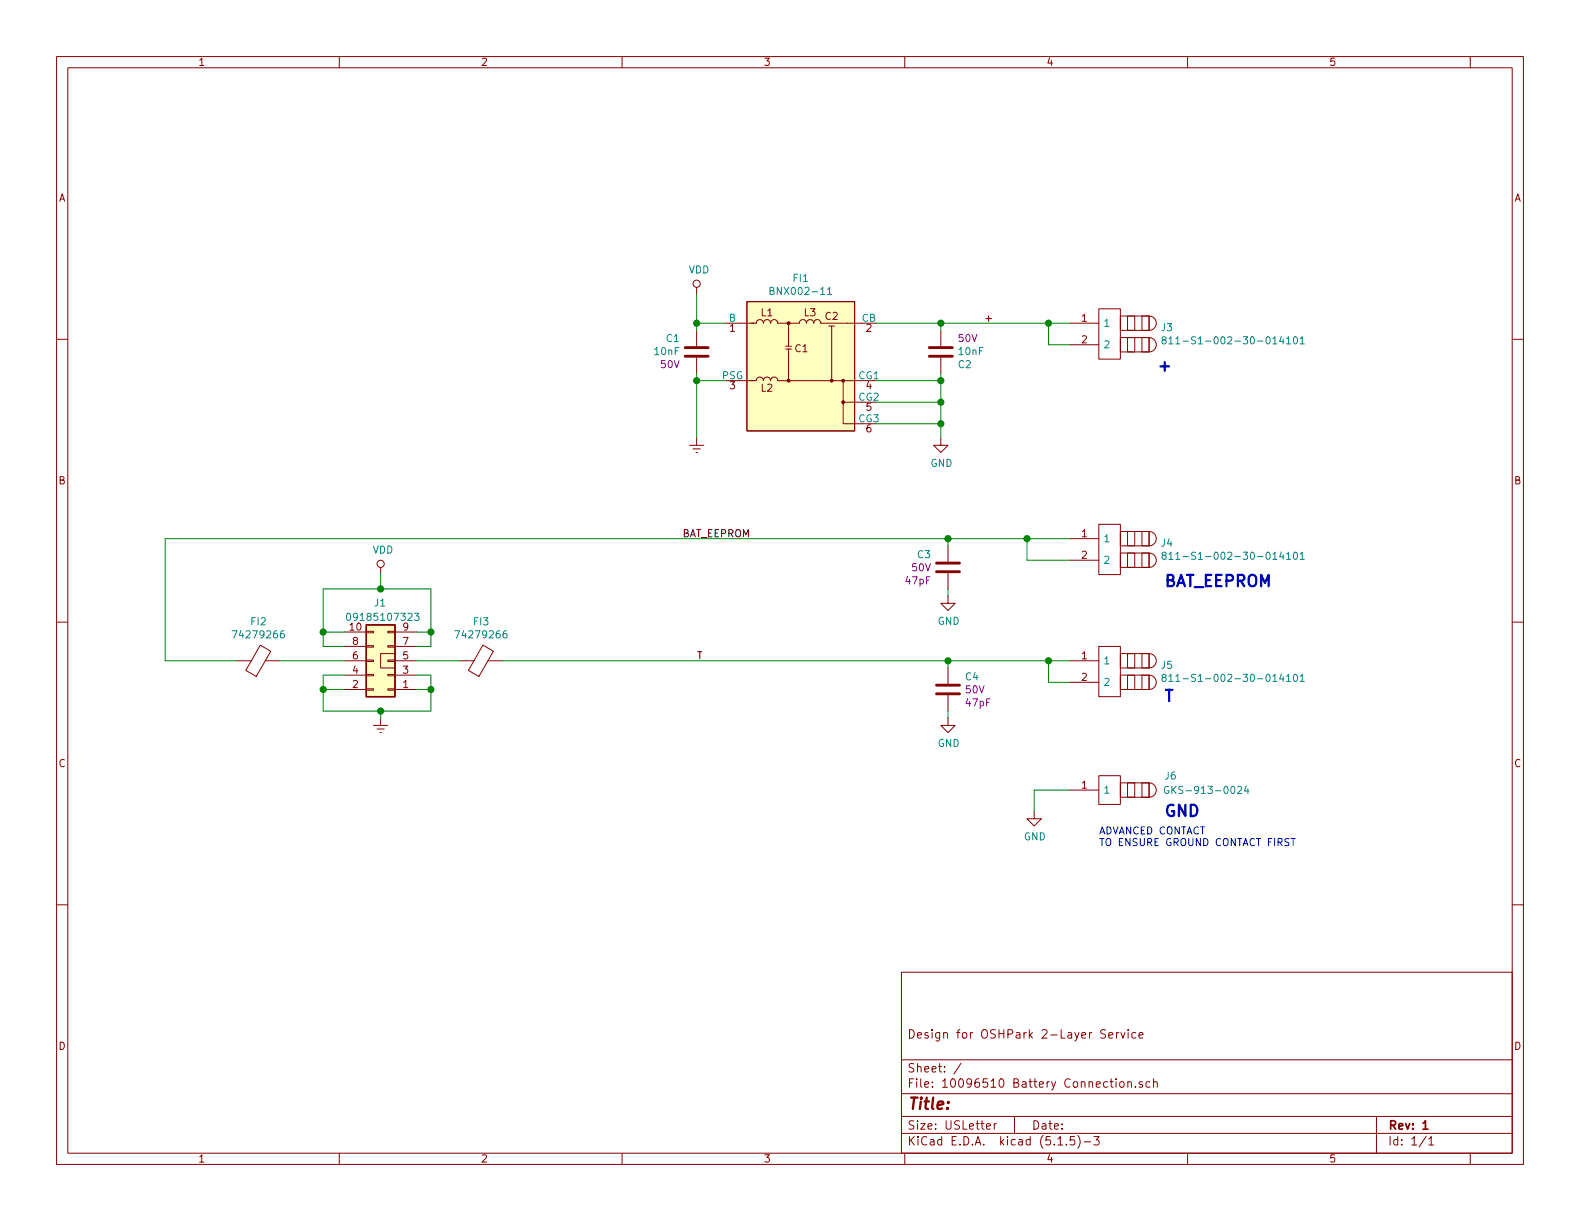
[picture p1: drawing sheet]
EESchema Schematic File Version 4
EELAYER 30 0
EELAYER END
$Descr USLetter 11000 8500
encoding utf-8
Sheet 1 1
Title ""
Date ""
Rev "1"
Comp ""
Comment1 "Design for OSHPark 2-Layer Service"
Comment2 ""
Comment3 ""
Comment4 ""
$EndDescr
Wire Wire Line
	7450 3750 7150 3750
Connection ~ 7150 3750
Wire Wire Line
	7450 4600 7300 4600
Connection ~ 7300 4600
Wire Wire Line
	7450 3900 7150 3900
Wire Wire Line
	7450 4750 7300 4750
Wire Wire Line
	7150 3750 7150 3900
Wire Wire Line
	7300 4600 7300 4750
Wire Wire Line
	2900 4400 3000 4400
Wire Wire Line
	3000 4500 3000 4400
Wire Wire Line
	2900 4500 3000 4500
Wire Wire Line
	3200 4600 2900 4600
Wire Wire Line
	1650 4600 1150 4600
Wire Wire Line
	2250 4500 2250 4400
$Comp
L 10096510_Battery_Connection:0402_47pF_C0402C470J5GAC C3
U 1 1
P 6600 3950
F 0 "C3" H 6715 4041 50  0000 L CNN
F 1 "0402_47pF_C0402C470J5GAC" H 6950 3750 50  0001 L CNN
F 2 "10096510_Battery_Connection:C_0402_1005Metric" H 7600 3850 50  0001 C CNN
F 3 "${KIPRJMOD}/Datasheets/KEMET_C0402C470J5GAC.pdf" H 6600 3950 50  0001 C CNN
F 4 "Kemet" H 7070 4150 50  0001 C CNN "Manufacturer"
F 5 "C0402C470J5GAC" H 7280 4050 50  0001 C CNN "MPN"
F 6 "0402" H 7050 3950 50  0001 C CNN "Size"
F 7 "50V" H 6715 3950 50  0000 L CNN "Voltage"
F 8 "47pF" H 6715 3859 50  0000 L CNN "CAP_VAL"
	1    6600 3950
	-1   0    0    -1  
$EndComp
$Comp
L 10096510_Battery_Connection:0402_47pF_C0402C470J5GAC C4
U 1 1
P 6600 4800
F 0 "C4" H 6715 4891 50  0000 L CNN
F 1 "0402_47pF_C0402C470J5GAC" H 6950 4600 50  0001 L CNN
F 2 "10096510_Battery_Connection:C_0402_1005Metric" H 7600 4700 50  0001 C CNN
F 3 "${KIPRJMOD}/Datasheets/KEMET_C0402C470J5GAC.pdf" H 6600 4800 50  0001 C CNN
F 4 "Kemet" H 7070 5000 50  0001 C CNN "Manufacturer"
F 5 "C0402C470J5GAC" H 7280 4900 50  0001 C CNN "MPN"
F 6 "0402" H 7050 4800 50  0001 C CNN "Size"
F 7 "50V" H 6715 4800 50  0000 L CNN "Voltage"
F 8 "47pF" H 6715 4709 50  0000 L CNN "CAP_VAL"
	1    6600 4800
	1    0    0    -1  
$EndComp
Wire Wire Line
	3500 4600 6600 4600
Wire Wire Line
	1150 3750 6600 3750
Wire Wire Line
	6600 3800 6600 3750
Connection ~ 6600 3750
Wire Wire Line
	6600 3750 7150 3750
Wire Wire Line
	6600 4650 6600 4600
Connection ~ 6600 4600
Wire Wire Line
	6600 4600 7300 4600
Text Notes 7650 5900 0    50   ~ 0
ADVANCED CONTACT\nTO ENSURE GROUND CONTACT FIRST
$Comp
L power:GND #PWR0101
U 1 1
P 7200 5650
F 0 "#PWR0101" H 7200 5400 50  0001 C CNN
F 1 "GND" H 7205 5477 50  0000 C CNN
F 2 "" H 7200 5650 50  0001 C CNN
F 3 "" H 7200 5650 50  0001 C CNN
	1    7200 5650
	1    0    0    -1  
$EndComp
Wire Wire Line
	7200 5650 7200 5500
Wire Wire Line
	7200 5500 7450 5500
$Comp
L power:GND #PWR0102
U 1 1
P 6600 5000
F 0 "#PWR0102" H 6600 4750 50  0001 C CNN
F 1 "GND" H 6605 4827 50  0000 C CNN
F 2 "" H 6600 5000 50  0001 C CNN
F 3 "" H 6600 5000 50  0001 C CNN
	1    6600 5000
	1    0    0    -1  
$EndComp
Wire Wire Line
	6600 5000 6600 4950
$Comp
L power:GND #PWR0103
U 1 1
P 6600 4150
F 0 "#PWR0103" H 6600 3900 50  0001 C CNN
F 1 "GND" H 6605 3977 50  0000 C CNN
F 2 "" H 6600 4150 50  0001 C CNN
F 3 "" H 6600 4150 50  0001 C CNN
	1    6600 4150
	1    0    0    -1  
$EndComp
Wire Wire Line
	6600 4150 6600 4100
Wire Wire Line
	1150 3750 1150 4600
$Comp
L 10096510_Battery_Connection:09185107323 J1
U 1 1
P 2700 4600
F 0 "J1" H 2800 4200 50  0000 R CNN
F 1 "09185107323" H 3000 4300 50  0000 R CNN
F 2 "10096510_Battery_Connection:SHDRRA10W64P254_2X5_2050X890X930P" H 2700 4600 50  0001 C CNN
F 3 "${KIPRJMOD}/Datasheets/HARTING_09185107323.pdf" H 2700 4600 50  0001 C CNN
F 4 "Harting" H 3450 4650 50  0001 C CNN "Manufacturer"
F 5 "09185107323" H 3600 4550 50  0001 C CNN "MPN"
	1    2700 4600
	-1   0    0    1   
$EndComp
$Comp
L power:Earth #PWR0104
U 1 1
P 2650 5000
F 0 "#PWR0104" H 2650 4750 50  0001 C CNN
F 1 "Earth" H 2650 4850 50  0001 C CNN
F 2 "" H 2650 5000 50  0001 C CNN
F 3 "~" H 2650 5000 50  0001 C CNN
	1    2650 5000
	1    0    0    -1  
$EndComp
Wire Wire Line
	2250 4700 2250 4800
Wire Wire Line
	2900 4700 3000 4700
Wire Wire Line
	3000 4700 3000 4800
Wire Wire Line
	2900 4800 3000 4800
$Comp
L power:VDD #PWR0105
U 1 1
P 2650 4000
F 0 "#PWR0105" H 2650 3850 50  0001 C CNN
F 1 "VDD" H 2667 4173 50  0000 C CNN
F 2 "" H 2650 4000 50  0001 C CNN
F 3 "" H 2650 4000 50  0001 C CNN
	1    2650 4000
	1    0    0    -1  
$EndComp
Wire Wire Line
	2650 5000 2650 4950
Wire Wire Line
	2650 4950 2250 4950
Wire Wire Line
	2250 4950 2250 4800
Connection ~ 2250 4800
Wire Wire Line
	2650 4950 3000 4950
Wire Wire Line
	3000 4950 3000 4800
Connection ~ 2650 4950
Connection ~ 3000 4800
Wire Wire Line
	2650 4100 2250 4100
Wire Wire Line
	2250 4100 2250 4400
Wire Wire Line
	2650 4000 2650 4100
Connection ~ 2250 4400
Wire Wire Line
	2650 4100 3000 4100
Wire Wire Line
	3000 4100 3000 4400
Connection ~ 2650 4100
Connection ~ 3000 4400
Text Label 4850 4600 0    50   ~ 0
T
Text Label 4750 3750 0    50   ~ 0
BAT_EEPROM
Text Label 6850 2250 0    50   ~ 0
+
Wire Wire Line
	6550 2250 7300 2250
Connection ~ 7300 2250
Connection ~ 6550 2250
Connection ~ 4850 2250
Wire Wire Line
	4850 2050 4850 2250
$Comp
L power:VDD #PWR0106
U 1 1
P 4850 2050
F 0 "#PWR0106" H 4850 1900 50  0001 C CNN
F 1 "VDD" H 4867 2223 50  0000 C CNN
F 2 "" H 4850 2050 50  0001 C CNN
F 3 "" H 4850 2050 50  0001 C CNN
	1    4850 2050
	1    0    0    -1  
$EndComp
Connection ~ 4850 2650
Wire Wire Line
	4850 3050 4850 2650
$Comp
L power:Earth #PWR0107
U 1 1
P 4850 3050
F 0 "#PWR0107" H 4850 2800 50  0001 C CNN
F 1 "Earth" H 4850 2900 50  0001 C CNN
F 2 "" H 4850 3050 50  0001 C CNN
F 3 "~" H 4850 3050 50  0001 C CNN
	1    4850 3050
	1    0    0    -1  
$EndComp
Connection ~ 6550 2950
Wire Wire Line
	6550 3050 6550 2950
$Comp
L power:GND #PWR0108
U 1 1
P 6550 3050
F 0 "#PWR0108" H 6550 2800 50  0001 C CNN
F 1 "GND" H 6555 2877 50  0000 C CNN
F 2 "" H 6550 3050 50  0001 C CNN
F 3 "" H 6550 3050 50  0001 C CNN
	1    6550 3050
	1    0    0    -1  
$EndComp
Connection ~ 6550 2800
Wire Wire Line
	6550 2950 6550 2800
Wire Wire Line
	6100 2950 6550 2950
Connection ~ 6550 2650
Wire Wire Line
	6550 2800 6550 2650
Wire Wire Line
	6100 2800 6550 2800
Wire Wire Line
	6100 2250 6550 2250
Wire Wire Line
	6100 2650 6550 2650
Wire Wire Line
	6550 2250 6550 2300
Wire Wire Line
	6550 2650 6550 2600
Wire Wire Line
	7300 2250 7300 2400
Wire Wire Line
	4850 2650 4850 2600
Wire Wire Line
	5050 2650 4850 2650
Wire Wire Line
	4850 2250 4850 2300
Wire Wire Line
	5050 2250 4850 2250
$Comp
L 10096510_Battery_Connection:0603_10nF_CC0603KRX7R9BB103 C1
U 1 1
P 4850 2450
F 0 "C1" H 4736 2359 50  0000 R CNN
F 1 "10nF" H 4736 2450 50  0000 R CNN
F 2 "10096510_Battery_Connection:C_0603_1608Metric" H 5850 2250 50  0001 C CNN
F 3 "${KIPRJMOD}/Datasheets/YAGEO_CC0603KRX7R9BB103.pdf" H 4850 2450 50  0001 C CNN
F 4 "Yageo" H 5300 2550 50  0001 C CNN "Manufacturer"
F 5 "CC0603KRX7R9BB103" H 5600 2450 50  0001 C CNN "MPN"
F 6 "0603" H 5300 2350 50  0001 C CNN "Size"
F 7 "50V" H 4736 2541 50  0000 R CNN "Voltage"
F 8 "10nF" H 4850 2450 50  0001 C CNN "CAP_VAL"
	1    4850 2450
	1    0    0    1   
$EndComp
$Comp
L 10096510_Battery_Connection:BNX002-11 FI1
U 1 1
P 5600 2350
F 0 "FI1" H 5575 2765 50  0000 C CNN
F 1 "BNX002-11" H 5575 2674 50  0000 C CNN
F 2 "10096510_Battery_Connection:BNX002-011" H 5490 2370 50  0001 C CNN
F 3 "${KIPRJMOD}/Datasheets/MURATA_BNX002-11.pdf" H 5490 2370 50  0001 C CNN
F 4 "10022532" H 5425 1975 50  0001 C CNN "Item Number"
F 5 "Murata" H 5350 2050 50  0001 C CNN "Manufacturer"
F 6 "BNX002-11" H 5450 1900 50  0001 C CNN "MPN"
	1    5600 2350
	1    0    0    -1  
$EndComp
Wire Wire Line
	7450 2400 7300 2400
Wire Wire Line
	7450 2250 7300 2250
$Comp
L 10096510_Battery_Connection:811-S1-002-30-014101 J4
U 1 1
P 7450 3750
F 0 "J4" H 8078 3721 50  0000 L CNN
F 1 "811-S1-002-30-014101" H 8078 3630 50  0000 L CNN
F 2 "10096510_Battery_Connection:CONN_811S100230014101" H 8100 3850 50  0001 L CNN
F 3 "${KIPRJMOD}/Datasheets/PRECI-DIP_811-S1-002-30-014101.pdf" H 8100 3750 50  0001 L CNN
F 4 "CONN SPRING PISTON 2POS SMD" H 8100 3750 50  0001 L CNN "Description"
F 5 "6mm" H 8100 3650 50  0001 L CNN "Height"
F 6 "Preci-Dip" H 8100 3550 50  0001 L CNN "Manufacturer"
F 7 "811-S1-002-30-014101" H 8100 3450 50  0001 L CNN "MPN"
	1    7450 3750
	1    0    0    -1  
$EndComp
$Comp
L 10096510_Battery_Connection:811-S1-002-30-014101 J5
U 1 1
P 7450 4600
F 0 "J5" H 8078 4571 50  0000 L CNN
F 1 "811-S1-002-30-014101" H 8078 4480 50  0000 L CNN
F 2 "10096510_Battery_Connection:CONN_811S100230014101" H 8100 4700 50  0001 L CNN
F 3 "${KIPRJMOD}/Datasheets/PRECI-DIP_811-S1-002-30-014101.pdf" H 8100 4600 50  0001 L CNN
F 4 "CONN SPRING PISTON 2POS SMD" H 8100 4600 50  0001 L CNN "Description"
F 5 "6mm" H 8100 4500 50  0001 L CNN "Height"
F 6 "Preci-Dip" H 8100 4400 50  0001 L CNN "Manufacturer"
F 7 "811-S1-002-30-014101" H 8100 4300 50  0001 L CNN "MPN"
	1    7450 4600
	1    0    0    -1  
$EndComp
Text Notes 8100 4900 0    79   ~ 16
T
Text Notes 8100 4100 0    79   ~ 16
BAT_EEPROM
Text Notes 8050 2600 0    79   ~ 16
+
Text Notes 8100 5700 0    79   ~ 16
GND
$Comp
L 10096510_Battery_Connection:GKS-913-0024 J6
U 1 1
P 7450 5500
F 0 "J6" H 8150 5600 50  0000 C CNN
F 1 "GKS-913-0024" H 8400 5500 50  0000 C CNN
F 2 "10096510_Battery_Connection:CONN_GKS-913-Z" H 7650 4950 50  0001 L CNN
F 3 "${KIPRJMOD}/Datasheets/INGUN_GKS-913 305 230 A 1502 S" H 8100 5500 50  0001 L CNN
F 4 "Test probe" H 7650 5050 50  0001 L CNN "Description"
F 5 "Ingun" H 7750 5250 50  0001 C CNN "Manufacturer"
F 6 "GKS-913 305 230 A 1502 S" H 8200 5150 50  0001 C CNN "MPN"
	1    7450 5500
	1    0    0    -1  
$EndComp
Wire Wire Line
	2250 4400 2400 4400
Wire Wire Line
	2250 4500 2400 4500
Wire Wire Line
	2250 4700 2400 4700
Wire Wire Line
	2250 4800 2400 4800
$Comp
L 10096510_Battery_Connection:74279266 FI3
U 1 1
P 3350 4600
F 0 "FI3" H 3350 4874 50  0000 C CNN
F 1 "74279266" H 3350 4783 50  0000 C CNN
F 2 "10096510_Battery_Connection:L_0603_1608Metric" H 4750 4250 50  0001 C CNN
F 3 "${KIPRJMOD}/Datasheets/WURTH_74279266.pdf" V 3350 4600 50  0001 C CNN
F 4 "Wurth Elektronik" H 4100 4850 50  0001 C CNN "Manufacturer"
F 5 "74279266" H 4000 4750 50  0001 C CNN "MPN"
F 6 "0603" H 3900 4550 50  0001 C CNN "Package"
F 7 "1.00mm" H 3950 4450 50  0001 C CNN "Height"
F 8 "200mA" H 3950 4350 50  0001 C CNN "Current Rating"
F 9 "1kohm_at_100MHz" H 4150 4650 50  0001 C CNN "Impedance"
	1    3350 4600
	1    0    0    -1  
$EndComp
Wire Wire Line
	1950 4600 2400 4600
$Comp
L 10096510_Battery_Connection:0603_10nF_CC0603KRX7R9BB103 C2
U 1 1
P 6550 2450
F 0 "C2" H 6665 2541 50  0000 L CNN
F 1 "10nF" H 6665 2450 50  0000 L CNN
F 2 "10096510_Battery_Connection:C_0603_1608Metric" H 7550 2250 50  0001 C CNN
F 3 "${KIPRJMOD}/Datasheets/YAGEO_CC0603KRX7R9BB103.pdf" H 6550 2450 50  0001 C CNN
F 4 "Yageo" H 7000 2550 50  0001 C CNN "Manufacturer"
F 5 "CC0603KRX7R9BB103" H 7300 2450 50  0001 C CNN "MPN"
F 6 "0603" H 7000 2350 50  0001 C CNN "Size"
F 7 "50V" H 6665 2359 50  0000 L CNN "Voltage"
F 8 "10nF" H 6550 2450 50  0001 C CNN "CAP_VAL"
	1    6550 2450
	1    0    0    1   
$EndComp
$Comp
L 10096510_Battery_Connection:74279266 FI2
U 1 1
P 1800 4600
F 0 "FI2" H 1800 4874 50  0000 C CNN
F 1 "74279266" H 1800 4783 50  0000 C CNN
F 2 "10096510_Battery_Connection:L_0603_1608Metric" H 3200 4250 50  0001 C CNN
F 3 "${KIPRJMOD}/Datasheets/WURTH_74279266.pdf" V 1800 4600 50  0001 C CNN
F 4 "Wurth Elektronik" H 2550 4850 50  0001 C CNN "Manufacturer"
F 5 "74279266" H 2450 4750 50  0001 C CNN "MPN"
F 6 "0603" H 2350 4550 50  0001 C CNN "Package"
F 7 "1.00mm" H 2400 4450 50  0001 C CNN "Height"
F 8 "200mA" H 2400 4350 50  0001 C CNN "Current Rating"
F 9 "1kohm_at_100MHz" H 2600 4650 50  0001 C CNN "Impedance"
	1    1800 4600
	1    0    0    -1  
$EndComp
$Comp
L 10096510_Battery_Connection:811-S1-002-30-014101 J3
U 1 1
P 7450 2250
F 0 "J3" H 8078 2221 50  0000 L CNN
F 1 "811-S1-002-30-014101" H 8078 2130 50  0000 L CNN
F 2 "10096510_Battery_Connection:CONN_811S100230014101" H 8100 2350 50  0001 L CNN
F 3 "${KIPRJMOD}/Datasheets/PRECI-DIP_811-S1-002-30-014101.pdf" H 8100 2250 50  0001 L CNN
F 4 "CONN SPRING PISTON 2POS SMD" H 8100 2250 50  0001 L CNN "Description"
F 5 "6mm" H 8100 2150 50  0001 L CNN "Height"
F 6 "Preci-Dip" H 8100 2050 50  0001 L CNN "Manufacturer"
F 7 "811-S1-002-30-014101" H 8100 1950 50  0001 L CNN "MPN"
	1    7450 2250
	1    0    0    -1  
$EndComp
$EndSCHEMATC
